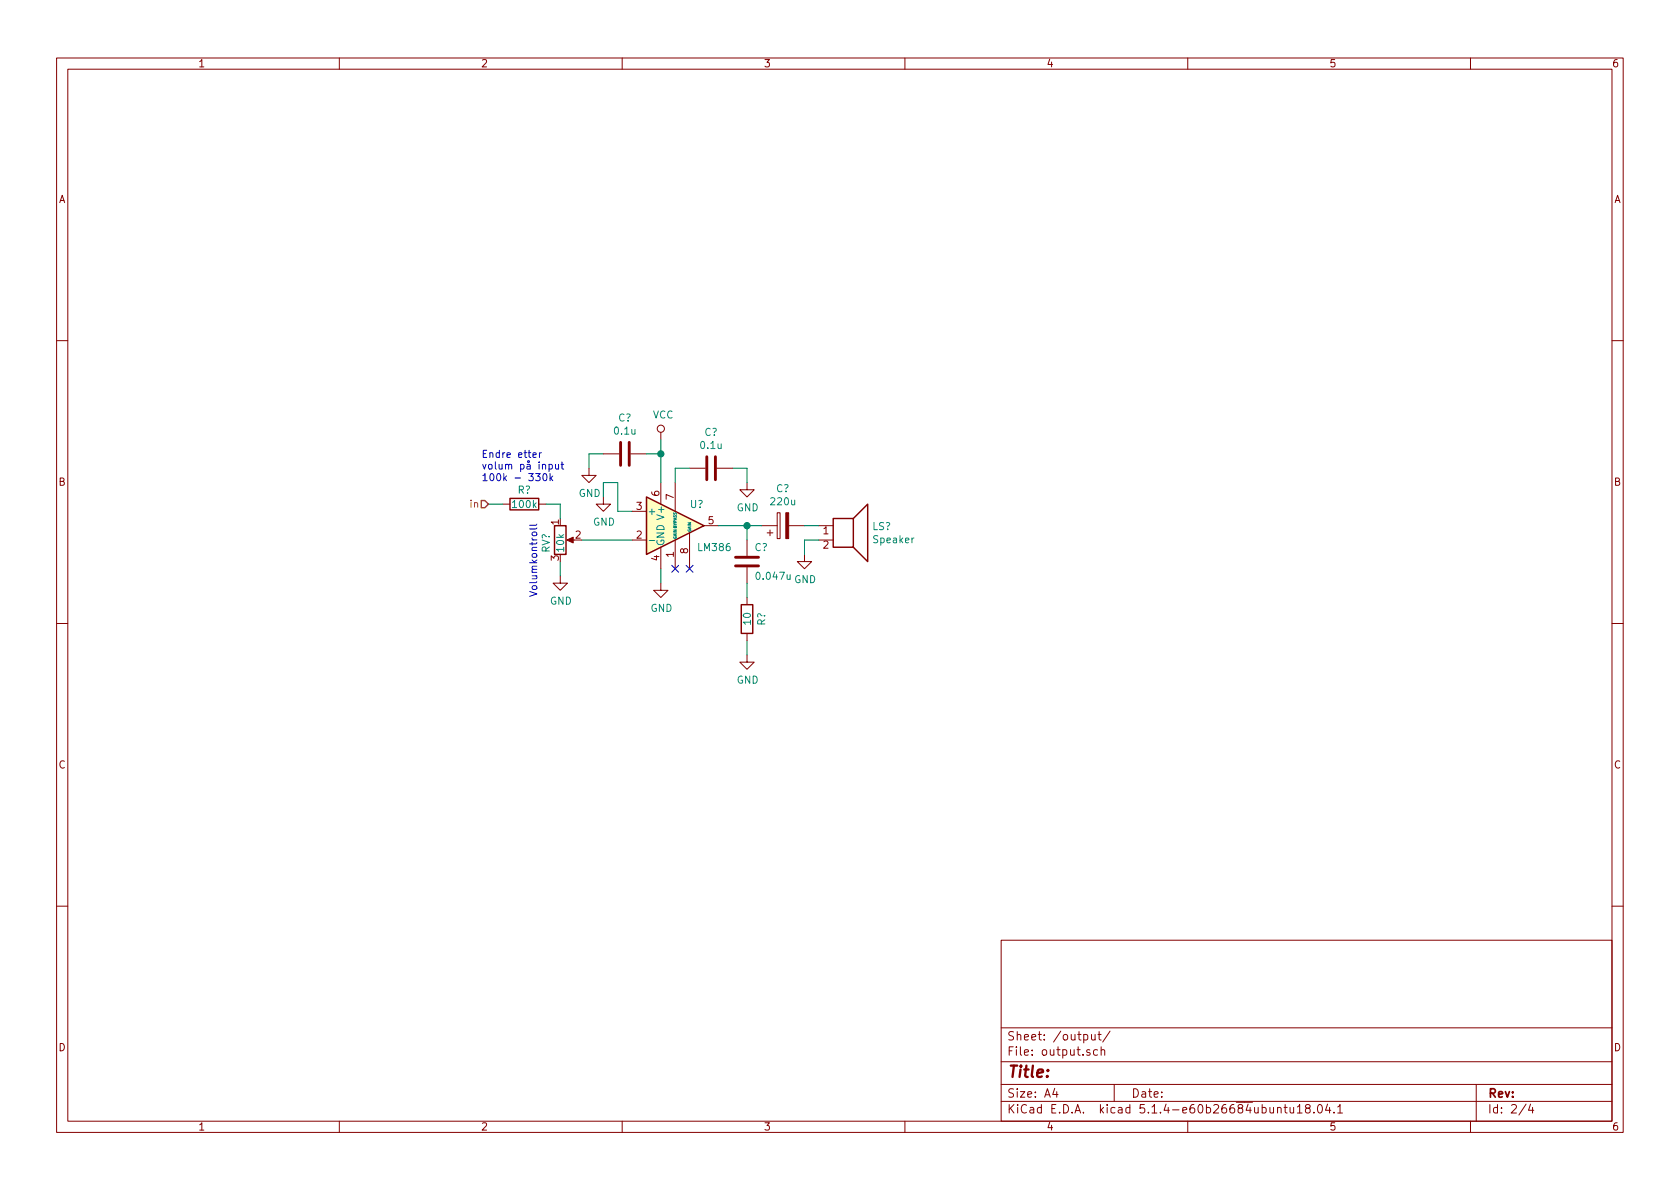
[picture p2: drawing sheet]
EESchema Schematic File Version 4
LIBS:faglunsj-cache
EELAYER 30 0
EELAYER END
$Descr A4 11693 8268
encoding utf-8
Sheet 2 4
Title ""
Date ""
Rev ""
Comp ""
Comment1 ""
Comment2 ""
Comment3 ""
Comment4 ""
$EndDescr
$Comp
L Amplifier_Audio:LM386 U?
U 1 1
P 4700 3650
F 0 "U?" H 4800 3800 50  0000 L CNN
F 1 "LM386" H 4850 3500 50  0000 L CNN
F 2 "" H 4800 3750 50  0001 C CNN
F 3 "http://www.ti.com/lit/ds/symlink/lm386.pdf" H 4900 3850 50  0001 C CNN
	1    4700 3650
	1    0    0    -1  
$EndComp
$Comp
L power:GND #PWR?
U 1 1
P 4200 3450
F 0 "#PWR?" H 4200 3200 50  0001 C CNN
F 1 "GND" H 4205 3277 50  0000 C CNN
F 2 "" H 4200 3450 50  0001 C CNN
F 3 "" H 4200 3450 50  0001 C CNN
	1    4200 3450
	1    0    0    -1  
$EndComp
Wire Wire Line
	4400 3550 4300 3550
Wire Wire Line
	4300 3550 4300 3350
Wire Wire Line
	4300 3350 4200 3350
Wire Wire Line
	4200 3350 4200 3450
Wire Wire Line
	4400 3750 4050 3750
$Comp
L Device:R_POT RV?
U 1 1
P 3900 3750
F 0 "RV?" V 3800 3800 50  0000 R CNN
F 1 "10k" V 3900 3800 50  0000 R CNN
F 2 "" H 3900 3750 50  0001 C CNN
F 3 "~" H 3900 3750 50  0001 C CNN
	1    3900 3750
	1    0    0    -1  
$EndComp
$Comp
L power:GND #PWR?
U 1 1
P 3900 4000
F 0 "#PWR?" H 3900 3750 50  0001 C CNN
F 1 "GND" H 3905 3827 50  0000 C CNN
F 2 "" H 3900 4000 50  0001 C CNN
F 3 "" H 3900 4000 50  0001 C CNN
	1    3900 4000
	1    0    0    -1  
$EndComp
Wire Wire Line
	3900 4000 3900 3900
Wire Wire Line
	3900 3600 3900 3500
Wire Wire Line
	3900 3500 3800 3500
$Comp
L Device:R R?
U 1 1
P 3650 3500
F 0 "R?" V 3550 3500 50  0000 C CNN
F 1 "100k" V 3650 3500 50  0000 C CNN
F 2 "" V 3580 3500 50  0001 C CNN
F 3 "~" H 3650 3500 50  0001 C CNN
	1    3650 3500
	0    1    1    0   
$EndComp
Text HLabel 3400 3500 0    50   Input ~ 0
in
Wire Wire Line
	3400 3500 3500 3500
$Comp
L power:VCC #PWR?
U 1 1
P 4600 3050
F 0 "#PWR?" H 4600 2900 50  0001 C CNN
F 1 "VCC" H 4617 3223 50  0000 C CNN
F 2 "" H 4600 3050 50  0001 C CNN
F 3 "" H 4600 3050 50  0001 C CNN
	1    4600 3050
	1    0    0    -1  
$EndComp
$Comp
L power:GND #PWR?
U 1 1
P 4600 4050
F 0 "#PWR?" H 4600 3800 50  0001 C CNN
F 1 "GND" H 4605 3877 50  0000 C CNN
F 2 "" H 4600 4050 50  0001 C CNN
F 3 "" H 4600 4050 50  0001 C CNN
	1    4600 4050
	1    0    0    -1  
$EndComp
NoConn ~ 4700 3950
NoConn ~ 4800 3950
Wire Wire Line
	4600 3950 4600 4050
$Comp
L Device:C C?
U 1 1
P 4950 3250
F 0 "C?" V 4698 3250 50  0000 C CNN
F 1 "0.1u" V 4789 3250 50  0000 C CNN
F 2 "" H 4988 3100 50  0001 C CNN
F 3 "~" H 4950 3250 50  0001 C CNN
	1    4950 3250
	0    1    1    0   
$EndComp
$Comp
L Device:C C?
U 1 1
P 4350 3150
F 0 "C?" V 4098 3150 50  0000 C CNN
F 1 "0.1u" V 4189 3150 50  0000 C CNN
F 2 "" H 4388 3000 50  0001 C CNN
F 3 "~" H 4350 3150 50  0001 C CNN
	1    4350 3150
	0    1    1    0   
$EndComp
Wire Wire Line
	4200 3150 4100 3150
Wire Wire Line
	4100 3150 4100 3250
Wire Wire Line
	4500 3150 4600 3150
Wire Wire Line
	4600 3150 4600 3350
Wire Wire Line
	4600 3150 4600 3050
Connection ~ 4600 3150
Wire Wire Line
	4800 3250 4700 3250
Wire Wire Line
	4700 3250 4700 3350
$Comp
L power:GND #PWR?
U 1 1
P 5200 3350
F 0 "#PWR?" H 5200 3100 50  0001 C CNN
F 1 "GND" H 5205 3177 50  0000 C CNN
F 2 "" H 5200 3350 50  0001 C CNN
F 3 "" H 5200 3350 50  0001 C CNN
	1    5200 3350
	1    0    0    -1  
$EndComp
Wire Wire Line
	5200 3350 5200 3250
Wire Wire Line
	5200 3250 5100 3250
Wire Wire Line
	5000 3650 5200 3650
Wire Wire Line
	5200 3650 5200 3750
Wire Wire Line
	5200 3650 5300 3650
Connection ~ 5200 3650
$Comp
L power:GND #PWR?
U 1 1
P 4100 3250
F 0 "#PWR?" H 4100 3000 50  0001 C CNN
F 1 "GND" H 4105 3077 50  0000 C CNN
F 2 "" H 4100 3250 50  0001 C CNN
F 3 "" H 4100 3250 50  0001 C CNN
	1    4100 3250
	1    0    0    -1  
$EndComp
$Comp
L Device:R R?
U 1 1
P 5200 4300
F 0 "R?" V 5300 4250 50  0000 L CNN
F 1 "10" V 5200 4250 50  0000 L CNN
F 2 "" V 5130 4300 50  0001 C CNN
F 3 "~" H 5200 4300 50  0001 C CNN
	1    5200 4300
	1    0    0    -1  
$EndComp
$Comp
L Device:CP C?
U 1 1
P 5450 3650
F 0 "C?" V 5705 3650 50  0000 C CNN
F 1 "220u" V 5614 3650 50  0000 C CNN
F 2 "" H 5488 3500 50  0001 C CNN
F 3 "~" H 5450 3650 50  0001 C CNN
	1    5450 3650
	0    -1   -1   0   
$EndComp
Wire Wire Line
	5600 3650 5700 3650
$Comp
L Device:Speaker LS?
U 1 1
P 5900 3650
F 0 "LS?" H 6070 3646 50  0000 L CNN
F 1 "Speaker" H 6070 3555 50  0000 L CNN
F 2 "" H 5900 3450 50  0001 C CNN
F 3 "~" H 5890 3600 50  0001 C CNN
	1    5900 3650
	1    0    0    -1  
$EndComp
Wire Wire Line
	5700 3750 5600 3750
Wire Wire Line
	5600 3750 5600 3850
$Comp
L Device:C C?
U 1 1
P 5200 3900
F 0 "C?" H 5250 4000 50  0000 L CNN
F 1 "0.047u" H 5250 3800 50  0000 L CNN
F 2 "" H 5238 3750 50  0001 C CNN
F 3 "~" H 5200 3900 50  0001 C CNN
	1    5200 3900
	1    0    0    -1  
$EndComp
Wire Wire Line
	5200 4150 5200 4050
Wire Wire Line
	5200 4450 5200 4550
$Comp
L power:GND #PWR?
U 1 1
P 5200 4550
F 0 "#PWR?" H 5200 4300 50  0001 C CNN
F 1 "GND" H 5205 4377 50  0000 C CNN
F 2 "" H 5200 4550 50  0001 C CNN
F 3 "" H 5200 4550 50  0001 C CNN
	1    5200 4550
	1    0    0    -1  
$EndComp
$Comp
L power:GND #PWR?
U 1 1
P 5600 3850
F 0 "#PWR?" H 5600 3600 50  0001 C CNN
F 1 "GND" H 5605 3677 50  0000 C CNN
F 2 "" H 5600 3850 50  0001 C CNN
F 3 "" H 5600 3850 50  0001 C CNN
	1    5600 3850
	1    0    0    -1  
$EndComp
Text Notes 3350 3350 0    50   ~ 0
Endre etter \nvolum på input\n100k - 330k
Text Notes 3750 4150 1    50   ~ 0
Volumkontroll
$EndSCHEMATC
